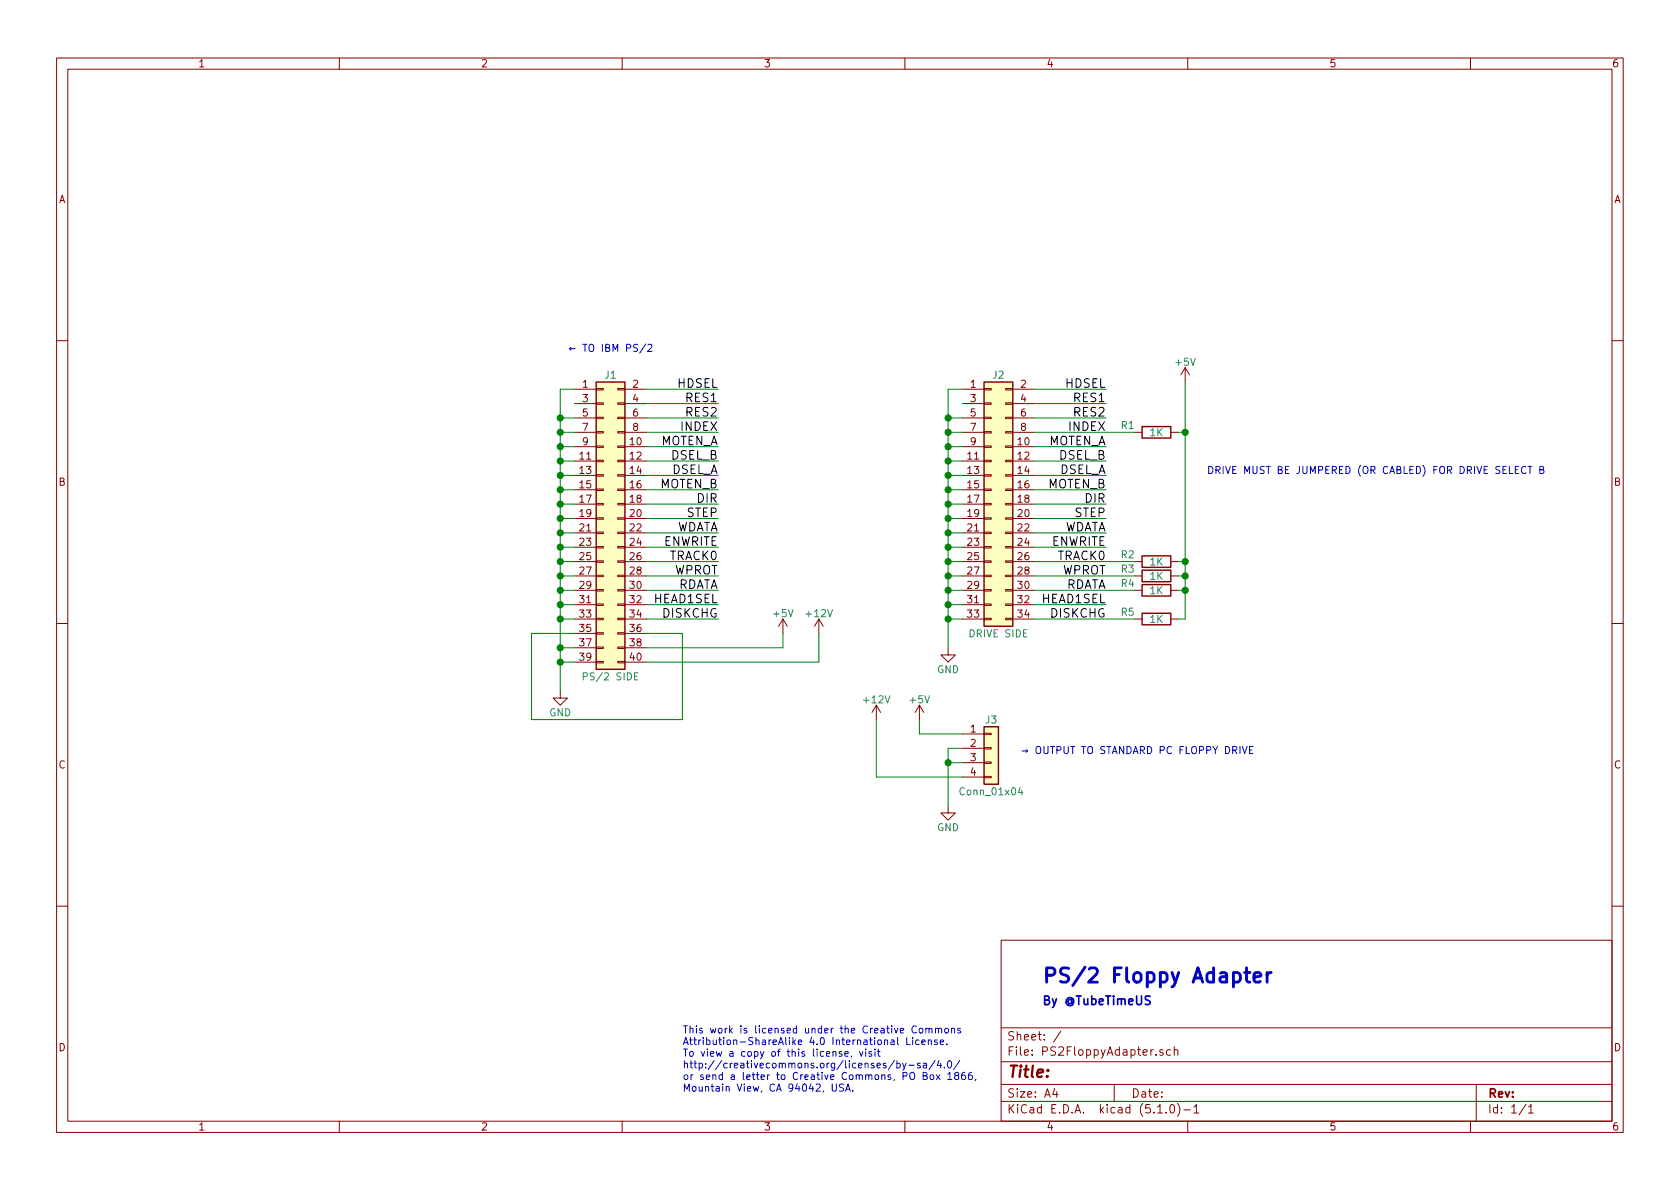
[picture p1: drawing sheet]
EESchema Schematic File Version 4
LIBS:PS2FloppyAdapter-cache
EELAYER 29 0
EELAYER END
$Descr A4 11693 8268
encoding utf-8
Sheet 1 1
Title ""
Date ""
Rev ""
Comp ""
Comment1 ""
Comment2 ""
Comment3 ""
Comment4 ""
$EndDescr
$Comp
L Connector_Generic:Conn_02x17_Odd_Even J2
U 1 1
P 6900 3500
F 0 "J2" H 6950 4400 50  0000 C CNN
F 1 "DRIVE SIDE" H 6950 2600 50  0000 C CNN
F 2 "Pin_Headers:Pin_Header_Straight_2x17_Pitch2.54mm" H 6900 3500 50  0001 C CNN
F 3 "" H 6900 3500 50  0001 C CNN
	1    6900 3500
	1    0    0    -1  
$EndComp
$Comp
L Connector_Generic:Conn_02x20_Odd_Even J1
U 1 1
P 4200 3600
F 0 "J1" H 4250 4600 50  0000 C CNN
F 1 "PS/2 SIDE" H 4250 2500 50  0000 C CNN
F 2 "Conn:EDGE_FLOPPY40" H 4200 3600 50  0001 C CNN
F 3 "" H 4200 3600 50  0001 C CNN
	1    4200 3600
	1    0    0    -1  
$EndComp
$Comp
L Connector_Generic:Conn_01x04 J3
U 1 1
P 6900 5200
F 0 "J3" H 6900 5400 50  0000 C CNN
F 1 "Conn_01x04" H 6900 4900 50  0000 C CNN
F 2 "Pin_Headers:Pin_Header_Straight_1x04_Pitch2.54mm" H 6900 5200 50  0001 C CNN
F 3 "" H 6900 5200 50  0001 C CNN
	1    6900 5200
	1    0    0    -1  
$EndComp
Wire Wire Line
	4000 2700 3900 2700
Wire Wire Line
	3900 2700 3900 2900
Wire Wire Line
	4000 2900 3900 2900
Connection ~ 3900 2900
Wire Wire Line
	4000 3000 3900 3000
Connection ~ 3900 3000
Wire Wire Line
	4000 3100 3900 3100
Connection ~ 3900 3100
Wire Wire Line
	4000 3200 3900 3200
Connection ~ 3900 3200
Wire Wire Line
	4000 3300 3900 3300
Connection ~ 3900 3300
Wire Wire Line
	4000 3400 3900 3400
Connection ~ 3900 3400
Wire Wire Line
	4000 3500 3900 3500
Connection ~ 3900 3500
Wire Wire Line
	4000 3600 3900 3600
Connection ~ 3900 3600
Wire Wire Line
	4000 3700 3900 3700
Connection ~ 3900 3700
Wire Wire Line
	4000 3800 3900 3800
Connection ~ 3900 3800
Wire Wire Line
	4000 3900 3900 3900
Connection ~ 3900 3900
Wire Wire Line
	4000 4000 3900 4000
Connection ~ 3900 4000
Wire Wire Line
	4000 4100 3900 4100
Connection ~ 3900 4100
Wire Wire Line
	4000 4200 3900 4200
Connection ~ 3900 4200
Wire Wire Line
	4000 4300 3900 4300
Connection ~ 3900 4300
Wire Wire Line
	4000 4500 3900 4500
Connection ~ 3900 4500
Wire Wire Line
	4000 4600 3900 4600
Connection ~ 3900 4600
$Comp
L power:GND #PWR1
U 1 1
P 3900 4800
F 0 "#PWR1" H 3900 4550 50  0001 C CNN
F 1 "GND" H 3900 4650 50  0000 C CNN
F 2 "" H 3900 4800 50  0001 C CNN
F 3 "" H 3900 4800 50  0001 C CNN
	1    3900 4800
	1    0    0    -1  
$EndComp
Wire Wire Line
	4500 4600 5700 4600
Wire Wire Line
	5700 4600 5700 4400
Wire Wire Line
	4500 4500 5450 4500
Wire Wire Line
	5450 4500 5450 4400
$Comp
L power:+12V #PWR3
U 1 1
P 5700 4400
F 0 "#PWR3" H 5700 4250 50  0001 C CNN
F 1 "+12V" H 5700 4540 50  0000 C CNN
F 2 "" H 5700 4400 50  0001 C CNN
F 3 "" H 5700 4400 50  0001 C CNN
	1    5700 4400
	1    0    0    -1  
$EndComp
$Comp
L power:+5V #PWR2
U 1 1
P 5450 4400
F 0 "#PWR2" H 5450 4250 50  0001 C CNN
F 1 "+5V" H 5450 4540 50  0000 C CNN
F 2 "" H 5450 4400 50  0001 C CNN
F 3 "" H 5450 4400 50  0001 C CNN
	1    5450 4400
	1    0    0    -1  
$EndComp
Wire Wire Line
	4500 2700 5000 2700
Wire Wire Line
	4500 3000 5000 3000
Wire Wire Line
	4500 3200 5000 3200
Wire Wire Line
	4500 3400 5000 3400
Wire Wire Line
	4500 3500 5000 3500
Wire Wire Line
	4500 3600 5000 3600
Wire Wire Line
	4500 3700 5000 3700
Wire Wire Line
	4500 3800 5000 3800
Wire Wire Line
	4500 3900 5000 3900
Wire Wire Line
	4500 4000 5000 4000
Wire Wire Line
	4500 4100 5000 4100
Wire Wire Line
	4500 4200 5000 4200
Wire Wire Line
	4500 4300 5000 4300
Text Label 5000 2700 2    60   ~ 0
HDSEL
Text Label 5000 3000 2    60   ~ 0
INDEX
Text Label 5000 3200 2    60   ~ 0
DSEL_B
Text Label 5000 3400 2    60   ~ 0
MOTEN_B
Text Label 5000 3500 2    60   ~ 0
DIR
Text Label 5000 3600 2    60   ~ 0
STEP
Text Label 5000 3700 2    60   ~ 0
WDATA
Text Label 5000 3800 2    60   ~ 0
ENWRITE
Text Label 5000 3900 2    60   ~ 0
TRACK0
Text Label 5000 4000 2    60   ~ 0
WPROT
Text Label 5000 4100 2    60   ~ 0
RDATA
Text Label 5000 4200 2    60   ~ 0
HEAD1SEL
Text Label 5000 4300 2    60   ~ 0
DISKCHG
Wire Wire Line
	6700 5200 6600 5200
Wire Wire Line
	6600 5200 6600 5300
Wire Wire Line
	6700 5300 6600 5300
Connection ~ 6600 5300
$Comp
L power:GND #PWR7
U 1 1
P 6600 5600
F 0 "#PWR7" H 6600 5350 50  0001 C CNN
F 1 "GND" H 6600 5450 50  0000 C CNN
F 2 "" H 6600 5600 50  0001 C CNN
F 3 "" H 6600 5600 50  0001 C CNN
	1    6600 5600
	1    0    0    -1  
$EndComp
Wire Wire Line
	7200 2700 7700 2700
Wire Wire Line
	7200 3000 7900 3000
Wire Wire Line
	7200 3200 7700 3200
Wire Wire Line
	7200 3100 7700 3100
Wire Wire Line
	7200 3300 7700 3300
Wire Wire Line
	7200 3400 7700 3400
Wire Wire Line
	7200 3500 7700 3500
Wire Wire Line
	7200 4300 7900 4300
Wire Wire Line
	7200 4200 7700 4200
Wire Wire Line
	7200 4100 7900 4100
Wire Wire Line
	7200 4000 7900 4000
Wire Wire Line
	7200 3900 7900 3900
Wire Wire Line
	7200 3800 7700 3800
Wire Wire Line
	7200 3700 7700 3700
Wire Wire Line
	7200 3600 7700 3600
Text Label 7700 2700 2    60   ~ 0
HDSEL
Text Label 7700 3000 2    60   ~ 0
INDEX
Text Label 7700 3100 2    60   ~ 0
MOTEN_A
Text Label 7700 3200 2    60   ~ 0
DSEL_B
Text Label 7700 3300 2    60   ~ 0
DSEL_A
Text Label 7700 3400 2    60   ~ 0
MOTEN_B
Text Label 7700 3500 2    60   ~ 0
DIR
Text Label 7700 3600 2    60   ~ 0
STEP
Text Label 7700 3700 2    60   ~ 0
WDATA
Text Label 7700 3800 2    60   ~ 0
ENWRITE
Text Label 7700 3900 2    60   ~ 0
TRACK0
Text Label 7700 4000 2    60   ~ 0
WPROT
Text Label 7700 4100 2    60   ~ 0
RDATA
Text Label 7700 4200 2    60   ~ 0
HEAD1SEL
Text Label 7700 4300 2    60   ~ 0
DISKCHG
Wire Wire Line
	6700 5100 6400 5100
Wire Wire Line
	6400 5100 6400 5000
Wire Wire Line
	6700 5400 6100 5400
Wire Wire Line
	6100 5400 6100 5000
$Comp
L power:+5V #PWR5
U 1 1
P 6400 5000
F 0 "#PWR5" H 6400 4850 50  0001 C CNN
F 1 "+5V" H 6400 5140 50  0000 C CNN
F 2 "" H 6400 5000 50  0001 C CNN
F 3 "" H 6400 5000 50  0001 C CNN
	1    6400 5000
	1    0    0    -1  
$EndComp
$Comp
L power:+12V #PWR4
U 1 1
P 6100 5000
F 0 "#PWR4" H 6100 4850 50  0001 C CNN
F 1 "+12V" H 6100 5140 50  0000 C CNN
F 2 "" H 6100 5000 50  0001 C CNN
F 3 "" H 6100 5000 50  0001 C CNN
	1    6100 5000
	1    0    0    -1  
$EndComp
Wire Wire Line
	6700 2700 6600 2700
Wire Wire Line
	6700 4300 6600 4300
Connection ~ 6600 4300
Wire Wire Line
	6700 4200 6600 4200
Connection ~ 6600 4200
Wire Wire Line
	6700 4100 6600 4100
Connection ~ 6600 4100
Wire Wire Line
	6700 4000 6600 4000
Connection ~ 6600 4000
Wire Wire Line
	6700 3900 6600 3900
Connection ~ 6600 3900
Wire Wire Line
	6700 3800 6600 3800
Connection ~ 6600 3800
Wire Wire Line
	6700 3700 6600 3700
Connection ~ 6600 3700
Wire Wire Line
	6700 3600 6600 3600
Connection ~ 6600 3600
Wire Wire Line
	6700 3500 6600 3500
Connection ~ 6600 3500
Wire Wire Line
	6700 3400 6600 3400
Connection ~ 6600 3400
Wire Wire Line
	6700 3300 6600 3300
Connection ~ 6600 3300
Wire Wire Line
	6700 3200 6600 3200
Connection ~ 6600 3200
Wire Wire Line
	6600 2700 6600 2900
Wire Wire Line
	6700 2900 6600 2900
Connection ~ 6600 2900
Wire Wire Line
	6700 3000 6600 3000
Connection ~ 6600 3000
Wire Wire Line
	6700 3100 6600 3100
Connection ~ 6600 3100
$Comp
L power:GND #PWR6
U 1 1
P 6600 4500
F 0 "#PWR6" H 6600 4250 50  0001 C CNN
F 1 "GND" H 6600 4350 50  0000 C CNN
F 2 "" H 6600 4500 50  0001 C CNN
F 3 "" H 6600 4500 50  0001 C CNN
	1    6600 4500
	1    0    0    -1  
$EndComp
Wire Wire Line
	4500 3300 5000 3300
Text Label 5000 3300 2    60   ~ 0
DSEL_A
Wire Wire Line
	4500 3100 5000 3100
Text Label 5000 3100 2    60   ~ 0
MOTEN_A
Wire Wire Line
	4500 2800 5000 2800
Wire Wire Line
	7200 2800 7700 2800
Text Label 5000 2800 2    60   ~ 0
RES1
Text Label 7700 2800 2    60   ~ 0
RES1
Wire Wire Line
	4500 2900 5000 2900
Wire Wire Line
	7200 2900 7700 2900
Text Label 5000 2900 2    60   ~ 0
RES2
Text Label 7700 2900 2    60   ~ 0
RES2
Wire Wire Line
	4500 4400 4750 4400
Wire Wire Line
	4750 4400 4750 5000
Wire Wire Line
	4750 5000 3700 5000
Wire Wire Line
	3700 5000 3700 4400
Wire Wire Line
	3700 4400 4000 4400
$Comp
L Device:R R1
U 1 1
P 8050 3000
F 0 "R1" V 8000 2800 50  0000 C CNN
F 1 "1K" V 8050 3000 50  0000 C CNN
F 2 "Passive:RESC1608X55" V 7980 3000 50  0001 C CNN
F 3 "" H 8050 3000 50  0001 C CNN
	1    8050 3000
	0    1    1    0   
$EndComp
$Comp
L Device:R R2
U 1 1
P 8050 3900
F 0 "R2" V 8000 3700 50  0000 C CNN
F 1 "1K" V 8050 3900 50  0000 C CNN
F 2 "Passive:RESC1608X55" V 7980 3900 50  0001 C CNN
F 3 "" H 8050 3900 50  0001 C CNN
	1    8050 3900
	0    1    1    0   
$EndComp
$Comp
L Device:R R3
U 1 1
P 8050 4000
F 0 "R3" V 8000 3800 50  0000 C CNN
F 1 "1K" V 8050 4000 50  0000 C CNN
F 2 "Passive:RESC1608X55" V 7980 4000 50  0001 C CNN
F 3 "" H 8050 4000 50  0001 C CNN
	1    8050 4000
	0    1    1    0   
$EndComp
$Comp
L Device:R R4
U 1 1
P 8050 4100
F 0 "R4" V 8000 3900 50  0000 C CNN
F 1 "1K" V 8050 4100 50  0000 C CNN
F 2 "Passive:RESC1608X55" V 7980 4100 50  0001 C CNN
F 3 "" H 8050 4100 50  0001 C CNN
	1    8050 4100
	0    1    1    0   
$EndComp
$Comp
L Device:R R5
U 1 1
P 8050 4300
F 0 "R5" V 8000 4100 50  0000 C CNN
F 1 "1K" V 8050 4300 50  0000 C CNN
F 2 "Passive:RESC1608X55" V 7980 4300 50  0001 C CNN
F 3 "" H 8050 4300 50  0001 C CNN
	1    8050 4300
	0    1    1    0   
$EndComp
Wire Wire Line
	8200 4300 8250 4300
Wire Wire Line
	8250 4300 8250 4100
Wire Wire Line
	8200 3000 8250 3000
Connection ~ 8250 3000
Wire Wire Line
	8200 3900 8250 3900
Connection ~ 8250 3900
Wire Wire Line
	8200 4000 8250 4000
Connection ~ 8250 4000
Wire Wire Line
	8200 4100 8250 4100
Connection ~ 8250 4100
$Comp
L power:+5V #PWR8
U 1 1
P 8250 2650
F 0 "#PWR8" H 8250 2500 50  0001 C CNN
F 1 "+5V" H 8250 2790 50  0000 C CNN
F 2 "" H 8250 2650 50  0001 C CNN
F 3 "" H 8250 2650 50  0001 C CNN
	1    8250 2650
	1    0    0    -1  
$EndComp
Wire Wire Line
	3900 2900 3900 3000
Wire Wire Line
	3900 3000 3900 3100
Wire Wire Line
	3900 3100 3900 3200
Wire Wire Line
	3900 3200 3900 3300
Wire Wire Line
	3900 3300 3900 3400
Wire Wire Line
	3900 3400 3900 3500
Wire Wire Line
	3900 3500 3900 3600
Wire Wire Line
	3900 3600 3900 3700
Wire Wire Line
	3900 3700 3900 3800
Wire Wire Line
	3900 3800 3900 3900
Wire Wire Line
	3900 3900 3900 4000
Wire Wire Line
	3900 4000 3900 4100
Wire Wire Line
	3900 4100 3900 4200
Wire Wire Line
	3900 4200 3900 4300
Wire Wire Line
	3900 4300 3900 4500
Wire Wire Line
	3900 4500 3900 4600
Wire Wire Line
	3900 4600 3900 4800
Wire Wire Line
	6600 5300 6600 5600
Wire Wire Line
	6600 4300 6600 4500
Wire Wire Line
	6600 4200 6600 4300
Wire Wire Line
	6600 4100 6600 4200
Wire Wire Line
	6600 4000 6600 4100
Wire Wire Line
	6600 3900 6600 4000
Wire Wire Line
	6600 3800 6600 3900
Wire Wire Line
	6600 3700 6600 3800
Wire Wire Line
	6600 3600 6600 3700
Wire Wire Line
	6600 3500 6600 3600
Wire Wire Line
	6600 3400 6600 3500
Wire Wire Line
	6600 3300 6600 3400
Wire Wire Line
	6600 3200 6600 3300
Wire Wire Line
	6600 2900 6600 3000
Wire Wire Line
	6600 3000 6600 3100
Wire Wire Line
	6600 3100 6600 3200
Wire Wire Line
	8250 3000 8250 2650
Wire Wire Line
	8250 3900 8250 3000
Wire Wire Line
	8250 4000 8250 3900
Wire Wire Line
	8250 4100 8250 4000
Text Notes 4750 7600 0    50   ~ 0
This work is licensed under the Creative Commons\nAttribution-ShareAlike 4.0 International License.\nTo view a copy of this license, visit \nhttp://creativecommons.org/licenses/by-sa/4.0/\nor send a letter to Creative Commons, PO Box 1866,\nMountain View, CA 94042, USA.
Text Notes 7250 6850 0    100  ~ 20
PS/2 Floppy Adapter
Text Notes 7250 7000 0    60   ~ 12
By @TubeTimeUS
Text Notes 7100 5250 0    50   ~ 0
→ OUTPUT TO STANDARD PC FLOPPY DRIVE
Text Notes 3950 2450 0    50   ~ 0
← TO IBM PS/2
Text Notes 8400 3300 0    50   ~ 0
DRIVE MUST BE JUMPERED (OR CABLED) FOR DRIVE SELECT B
$EndSCHEMATC
